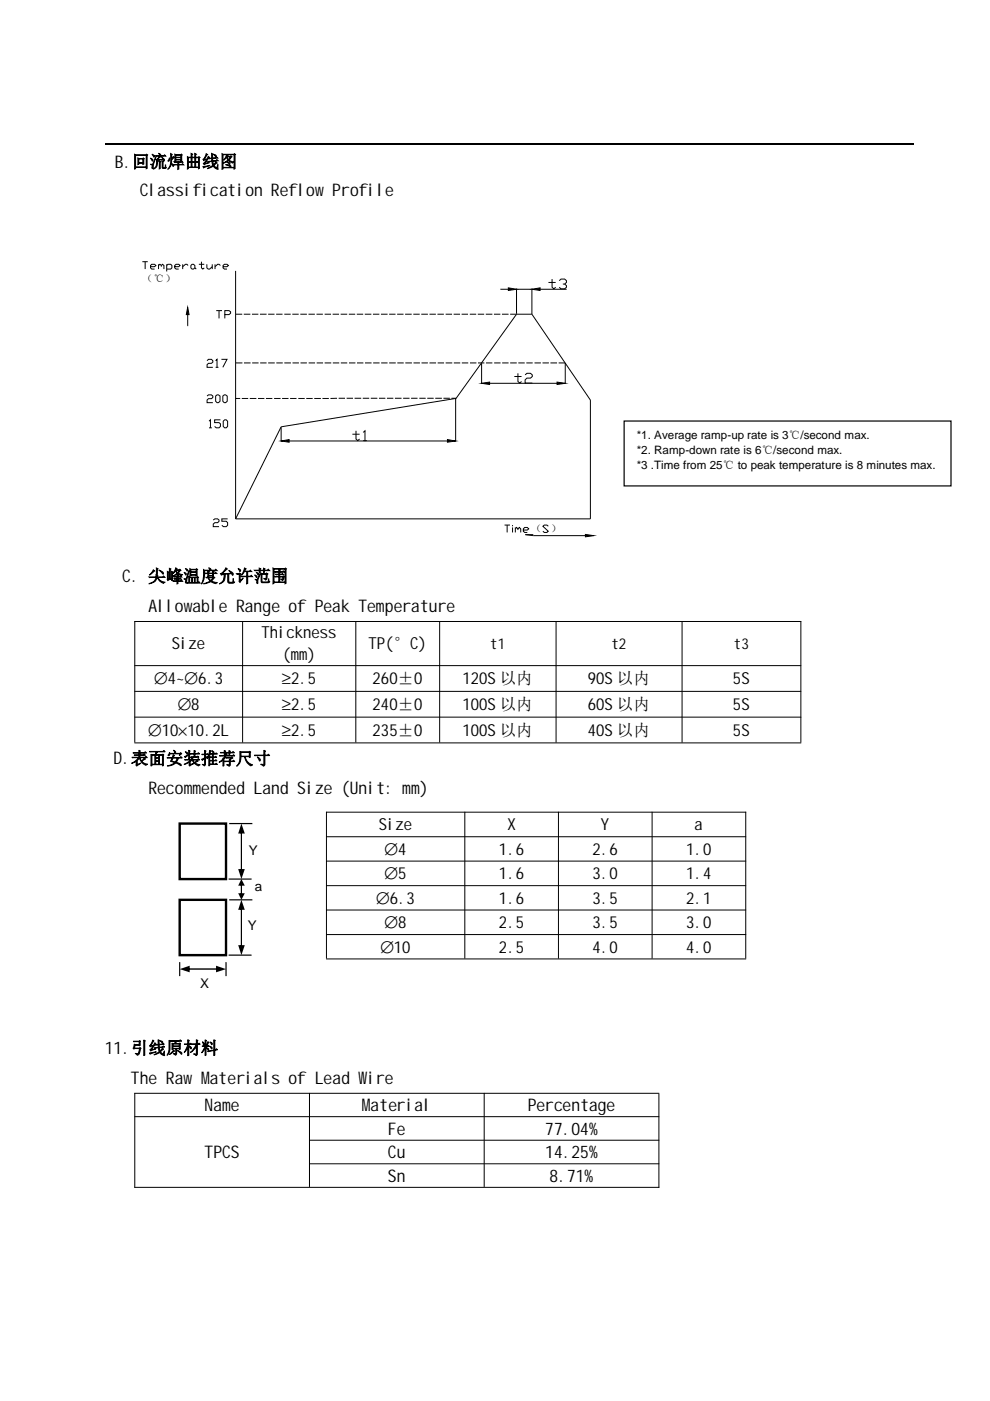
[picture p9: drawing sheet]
<svg xmlns="http://www.w3.org/2000/svg" width="210mm" height="297mm" viewBox="0 0 210 297" stroke-linecap="round" stroke-linejoin="round" font-family="sans-serif">
<path d="M22.2 30.6h171.5" fill="none" stroke="#000" stroke-width=".25"/>
<g fill="none" stroke="#000" stroke-width=".21">
<path d="M30.2 55.5h1.1M30.8 55.5v1.6M31.9 56.5h.9l.3-.2-.3-.3h-.6l-.3 .3v.5l.3 .3h.6M33.6 56.3l.3-.3 .3 .3v.2M33.6 56v1.1M34.2 56.3l.3-.3 .3 .3v.8M35.3 56.3l.3-.3h.6l.2 .3v.5l-.2 .3h-.9M35.3 56v1.6M37 56.5h.9l.3-.2-.3-.3h-.6l-.3 .3v.5l.3 .3h.6M38.7 56v1.1M39.9 56.3l-.3-.3h-.3l-.6 .5M40.5 56.3l.2-.3h.3l.3 .3v.5l-.3 .3h-.3l-.2-.3z"/>
<path d="M41.3 56.8l.3 .3M42.2 56h1.1M42.7 55.5v1.3l.3 .3 .3-.3M43.9 56v.8l.3 .3h.2l.6-.6M45 56v1.1M45.6 56v1.1M46.7 56.3l-.3-.3h-.3l-.5 .5M47.3 56.5h.8l.3-.2-.3-.3h-.5l-.3 .3v.5l.3 .3h.5M50 57.4v52.6M116.3 59.9h1.5M117.1 59.2v1.7l.3 .3 .4-.3M118.6 59.5l.4-.3h.7l.4 .3v.4l-.4 .3h-.4"/>
<path d="M39.8 65.2l.3 1.5h-.6zM39.8 66.7l.1 2.4M43.9 76.5l.3-.3h.6l.3 .3v.3l-.3 .2h-.6l-.3 .3v.6h1.2M45.7 76.5l.3-.3v1.7M45.7 77.9h.6M45.8 65.9h1.3M46.4 65.9v1.6M46.9 76.2h1.2l-.9 1.7M47.7 66.7h.9l.3-.3v-.3l-.3-.2h-.9v1.6M50 66.6h1.4M50 76.9h1.4M51.7 66.6h1.4"/>
<path d="M51.7 76.9h1.4M53.4 66.6h1.4M53.5 76.9h1.3M55.1 66.6h1.4M55.2 76.9h1.3M56.9 66.6h1.3M56.9 76.9h1.4M58.5 66.6h1.4M58.6 76.9h1.3M60.3 66.6h1.3M60.3 76.9h1.4M62 66.6h1.3"/>
<path d="M62 76.9h1.4M63.7 66.6h1.4M63.7 76.9h1.4M65.4 66.6h1.4M65.4 76.9h1.4M67.1 66.6h1.4M67.1 76.9h1.4M68.8 66.6h1.4M68.8 76.9h1.4M70.5 66.6h1.4M70.6 76.9h1.3M72.2 66.6h1.4"/>
<path d="M72.3 76.9h1.3M74 66.6h1.3M74 76.9h1.4M75.6 66.6h1.4M75.7 76.9h1.3M77.3 66.6h1.4M77.4 76.9h1.4M79.1 66.6h1.3M79.1 76.9h1.4M80.8 66.6h1.4M80.8 76.9h1.4M82.5 66.6h1.4"/>
<path d="M82.5 76.9h1.4M84.2 66.6h1.4M84.2 76.9h1.4M85.9 66.6h1.4M85.9 76.9h1.4M87.6 66.6h1.4M87.7 76.9h1.3M89.3 66.6h1.4M89.4 76.9h1.3M91.1 66.6h1.3M91.1 76.9h1.4M92.8 66.6h1.3"/>
<path d="M92.8 76.9h1.3M94.5 66.6h1.3M94.5 76.9h1.4M96.2 66.6h1.3M96.2 76.9h1.4M97.9 66.6h1.3M97.9 76.9h1.4M99.6 66.6h1.4M99.7 76.9h1.3M101.3 66.6h1.4M101.3 76.9h1.4M102.1 77v4.4"/>
<path d="M103 66.6h1.4M103 76.9h1.4M104.7 66.6h1.4M104.8 76.9h1.3M106.1 61.3h1.7M106.4 66.6h1.4M106.5 76.9h1.3M107.8 61l1.7 .3-1.7 .3zM108.2 66.6h4.6l12.4 18.2v25.2h-75.2M108.2 76.9h1.4M109.1 79.8h1.5M109.5 66.6l-12.9 18.1"/>
<path d="M109.5 61.2v5.3M109.5 61.3h3.3M109.8 79.1v1.8l.4 .3 .4-.3M109.9 76.9h1.4M111.3 79.5l.4-.4h.8l.4 .4v.3l-.4 .4h-.8l-.4 .3v.7h1.6M111.6 76.9h1.3M112.8 61.3l1.7-.3v.6zM112.8 61.2v5.4M113.3 76.9h1.4M114.5 61.3h5.6M115 76.9h1.4M116.7 76.9h1.4"/>
<path d="M118.4 76.9l1.4 .1v4.4M119.7 60.2l.4 .4v.3l-.4 .3h-.7l-.4-.3M43.9 84l.3-.3h.6l.3 .3v.3l-.3 .2h-.6l-.3 .3v.6h1.2M44.3 89.3l.3-.3v1.7M44.3 90.7h.6M45.7 84l.3-.3h.3l.4 .3v1.1l-.4 .3h-.3l-.3-.3zM46.7 89h-1.2v.6h.9l.3 .3v.5l-.3 .3h-.6l-.3-.3M47.2 84l.3-.3h.3l.4 .3v1.1l-.4 .3h-.3l-.3-.3zM47.3 89.3l.3-.3h.4l.3 .3v1.1l-.3 .3h-.4l-.3-.3zM50 84.5h.9M51.3 84.5h1.3M53 84.5h1.4"/>
<path d="M54.7 84.5h1.3M56.4 84.5h1.3M58.1 84.5h1.4M59.6 93.5l1.7-.3v.6zM59.6 90.6v3M59.8 84.5h1.4M61.3 93.5h33.6M61.5 84.5h1.4M63.2 84.5h1.4M64.9 84.5h1.4M66.6 84.5h1.4M68.4 84.5h1.3"/>
<path d="M71.5 84.4l-1.4 .1M71.8 84.4h1.4M73.5 84.4h1.3M74.7 92.1h1.5M75.2 84.4h1.4M75.5 91.3v1.8l.4 .3 .3-.3M76.9 84.4h1.4M77 91.7l.4-.4v2.1M77 93.4h.8M78.6 84.4h1.4M80.3 84.4h1.4M82 84.4h1.4"/>
<path d="M83.7 84.4h1.4M85.5 84.4h1.3M87.2 84.4h1.3M88.9 84.4h1.4M90.6 84.4h1.3M92.3 84.4h1.4M94 84.4h1.4M94.9 93.2l1.7 .3-1.7 .3zM95.7 84.4h1M96.6 84.5l-37 6-9.6 19.5M96.6 84.5v9.1M102.1 81.3l1.7-.3v.5z"/>
<path d="M103.8 81.3h14.3M118.1 81l1.7 .3-1.7 .2zM45.2 110.3l.4-.3h.5l.3 .3v.2l-.3 .3h-.5l-.4 .3v.6h1.2M48.3 110h-1.3v.5h1l.3 .3v.6l-.3 .3h-.6l-.4-.3M107 111.3h1.1M107.5 111.3v1.6M108.7 111.3v.3M108.7 111.8v1.1M109.3 112.1l.2-.3 .3 .3v.3M109.3 111.8v1.1M109.8 112.1l.3-.3 .3 .3v.8M111 112.4h.8l.3-.3-.3-.3h-.5l-.3 .3v.5l.3 .3h.5"/>
<path d="M113.1 113.4h-1.7l1.7 .2h11M116.2 111.6l-.2-.3h-.6l-.3 .3 1.1 1-.2 .3h-.6l-.3-.3M124.1 113.3l1.8 .3-1.8 .2zM28.5 131.8h141.4M28.6 131.7v25.7M51.4 131.7v25.7M75.4 131.7v25.7M93.2 131.7v25.7M117.9 131.7v25.7M144.6 131.7v25.7M169.8 131.7v25.7M28.5 141.1h141.4"/>
<path d="M28.5 146.6h141.4M28.5 152h141.4M28.5 157.5h141.4M69.1 172.2h89.1M69.1 177.4h89.1M69.2 172.1v31.1M98.6 172.1v31.1M118.4 172.1v31.1M138.3 172.1v31.1M158.1 172.1v31.1M69.1 182.6h89.1M69.1 187.8h89.1"/>
<path d="M69.1 192.9h89.1M69.1 198.1h89.1M69.1 203.3h89.1M28.5 231.8h111.3M28.5 236.8h111.3M28.6 231.7v20.1M65.6 231.7v20M102.7 231.7v20M139.7 231.9v19.9M28.5 251.7h111.3M65.5 241.8h74.3M65.5 246.7h74.3"/>
</g>
<path d="M39.8 65.2l.3 1.5h-.6zM107.8 61l1.7 .3-1.7 .3zM112.8 61.3l1.7-.3v.6zM59.6 93.5l1.7-.3v.6zM94.9 93.2l1.7 .3-1.7 .3zM102.1 81.3l1.7-.3v.5zM118.1 81l1.7 .3-1.7 .2zM124.1 113.3l1.8 .3-1.8 .2z" fill="#000"/>
<path d="M132.3 89.2h69.3v13.8h-69.3z" fill="#fff"/>
<path d="M132.3 89.3h69.3v13.7h-69.3zM48.6 174.6h4.9M48.5 186.4h4.8M48.6 190.8h4.9M38.1 204v3M47.9 204v3M48.5 202.5h4.8" fill="none" stroke="#000" stroke-width=".25"/>
<path d="M38.1 174.6h9.8v11.8h-9.8zM38.1 190.8h9.8v11.7h-9.8z" fill="none" stroke="#000" stroke-width=".51"/>
<g fill="#000">
<path d="M51.2 174.6l.7 2.1h-1.4zM50.5 184.3h1.4l-.7 2.1zM51.1 175.7h.2v9.6h-.2z"/>
<path d="M51.2 190.8l.7 2.1h-1.4zM50.5 200.4h1.4l-.7 2.1zM51.1 191.8h.2v9.7h-.2z"/>
<path d="M51.2 186.4l.7 1.4h-1.4zM50.5 189.4h1.4l-.7 1.4zM51.1 187.1h.2v3h-.2z"/>
<path d="M38.1 205.5l2.1-.7v1.3zM45.8 204.8l2.1 .7-2.1 .6zM39.2 205.3h7.7v.3h-7.7z"/>
</g>
<g font-size="3.7">
<text x="24.3" y="35.5">B.回流焊曲线图</text>
<text x="29.6" y="41.6">Classification ReflowProfile</text>
<text x="25.9" y="123.4">C. 尖峰温度允许范围</text>
<text x="31.5" y="129.8">Allowable Range of Peak Temperature</text>
<text x="24" y="162.1">D.表面安装推荐尺寸</text>
<text x="31.5" y="168.4">Recommended Land Size (Unit: mm)</text>
<text x="22.2" y="223.5">11.引线原材料</text>
<text x="27.8" y="229.8">The RawMaterials of Lead W</text>
<text x="77.9" y="229.8">ire</text>
<text x="43.4" y="235.6">Name</text>
<text x="76.7" y="235.6">Material</text>
<text x="111.9" y="235.6">Percentage</text>
<text x="43.4" y="245.6">TPCS</text>
<text x="82.3" y="240.6">Fe</text>
<text x="82.3" y="245.6">Cu</text>
<text x="115.6" y="240.6">77.04%</text>
<text x="115.6" y="245.6">14.25%</text>
<text x="82.3" y="250.5">Sn</text>
<text x="116.5" y="250.5">8.71%</text>
</g>
<g font-size="3.5">
<text x="36.4" y="137.7">Size</text>
<text x="55.5" y="135.4">Thickness</text>
<text x="78.1" y="137.7">TP(°C)</text>
<text x="59.9" y="140">(mm)</text>
<text x="32.7" y="145.1">∅4~∅6.3</text>
<text x="59.8" y="145.1">≥2.5</text>
<text x="79" y="145.1">260±0</text>
<text x="98" y="145.1">120S以内</text>
<text x="124.6" y="145.1">90S 以内</text>
<text x="155.4" y="145.1">5S</text>
<text x="31.4" y="156">∅10×10.2L</text>
<text x="37.7" y="150.5">∅8</text>
<text x="59.8" y="156">≥2.5</text>
<text x="59.8" y="150.5">≥2.5</text>
<text x="79" y="150.6">240±0</text>
<text x="98" y="150.6">100S以内</text>
<text x="124.6" y="150.6">60S 以内</text>
<text x="155.4" y="150.6">5S</text>
<text x="79" y="156">235±0</text>
<text x="98" y="156">100S以内</text>
<text x="124.6" y="156">40S 以内</text>
<text x="155.4" y="156">5S</text>
<text x="80.3" y="176.1">Size</text>
<text x="107.6" y="176.1">X</text>
<text x="127.4" y="176.1">Y</text>
<text x="147.3" y="176.1">a</text>
<text x="81.5" y="181.2">∅4</text>
<text x="105.8" y="181.2">1.6</text>
<text x="125.6" y="181.2">2.6</text>
<text x="145.5" y="181.2">1.0</text>
<text x="79.8" y="191.6">∅6.3</text>
<text x="81.5" y="186.4">∅5</text>
<text x="105.8" y="186.4">1.6</text>
<text x="105.8" y="191.6">1.6</text>
<text x="125.6" y="186.4">3.0</text>
<text x="125.6" y="191.6">3.5</text>
<text x="145.5" y="186.4">1.4</text>
<text x="145.5" y="191.6">2.1</text>
<text x="81.5" y="196.8">∅8</text>
<text x="105.8" y="196.8">2.5</text>
<text x="125.6" y="196.8">3.5</text>
<text x="145.5" y="196.8">3.0</text>
<text x="80.6" y="202">∅10</text>
<text x="105.8" y="202">2.5</text>
<text x="125.6" y="202">4.0</text>
<text x="145.5" y="202">4.0</text>
</g>
<g font-size="3.2">
<text x="103.9" y="137.6">t1</text>
<text x="129.6" y="137.6">t2</text>
<text x="155.6" y="137.6">t3</text>
</g>
<g font-size="2.8">
<text x="52.8" y="181.2">Y</text>
<text x="54" y="188.9">a</text>
<text x="52.5" y="197.1">Y</text>
<text x="42.4" y="209.4">X</text>
</g>
<g font-size="2.5">
<text x="135" y="93.2">*1. Average ramp-up rate is 3℃/second max.</text>
<text x="135" y="96.3">*2. Ramp-down rate is 6℃/second max.</text>
<text x="135" y="99.5">*3 .Time from 25℃ to peak temperature is 8 minutes max.</text>
</g>
<g font-size="2.2">
<text x="30.2" y="59.8">（℃）</text>
<text x="112.7" y="112.9">（</text>
<text x="116.8" y="112.9">）</text>
</g>
</svg>
